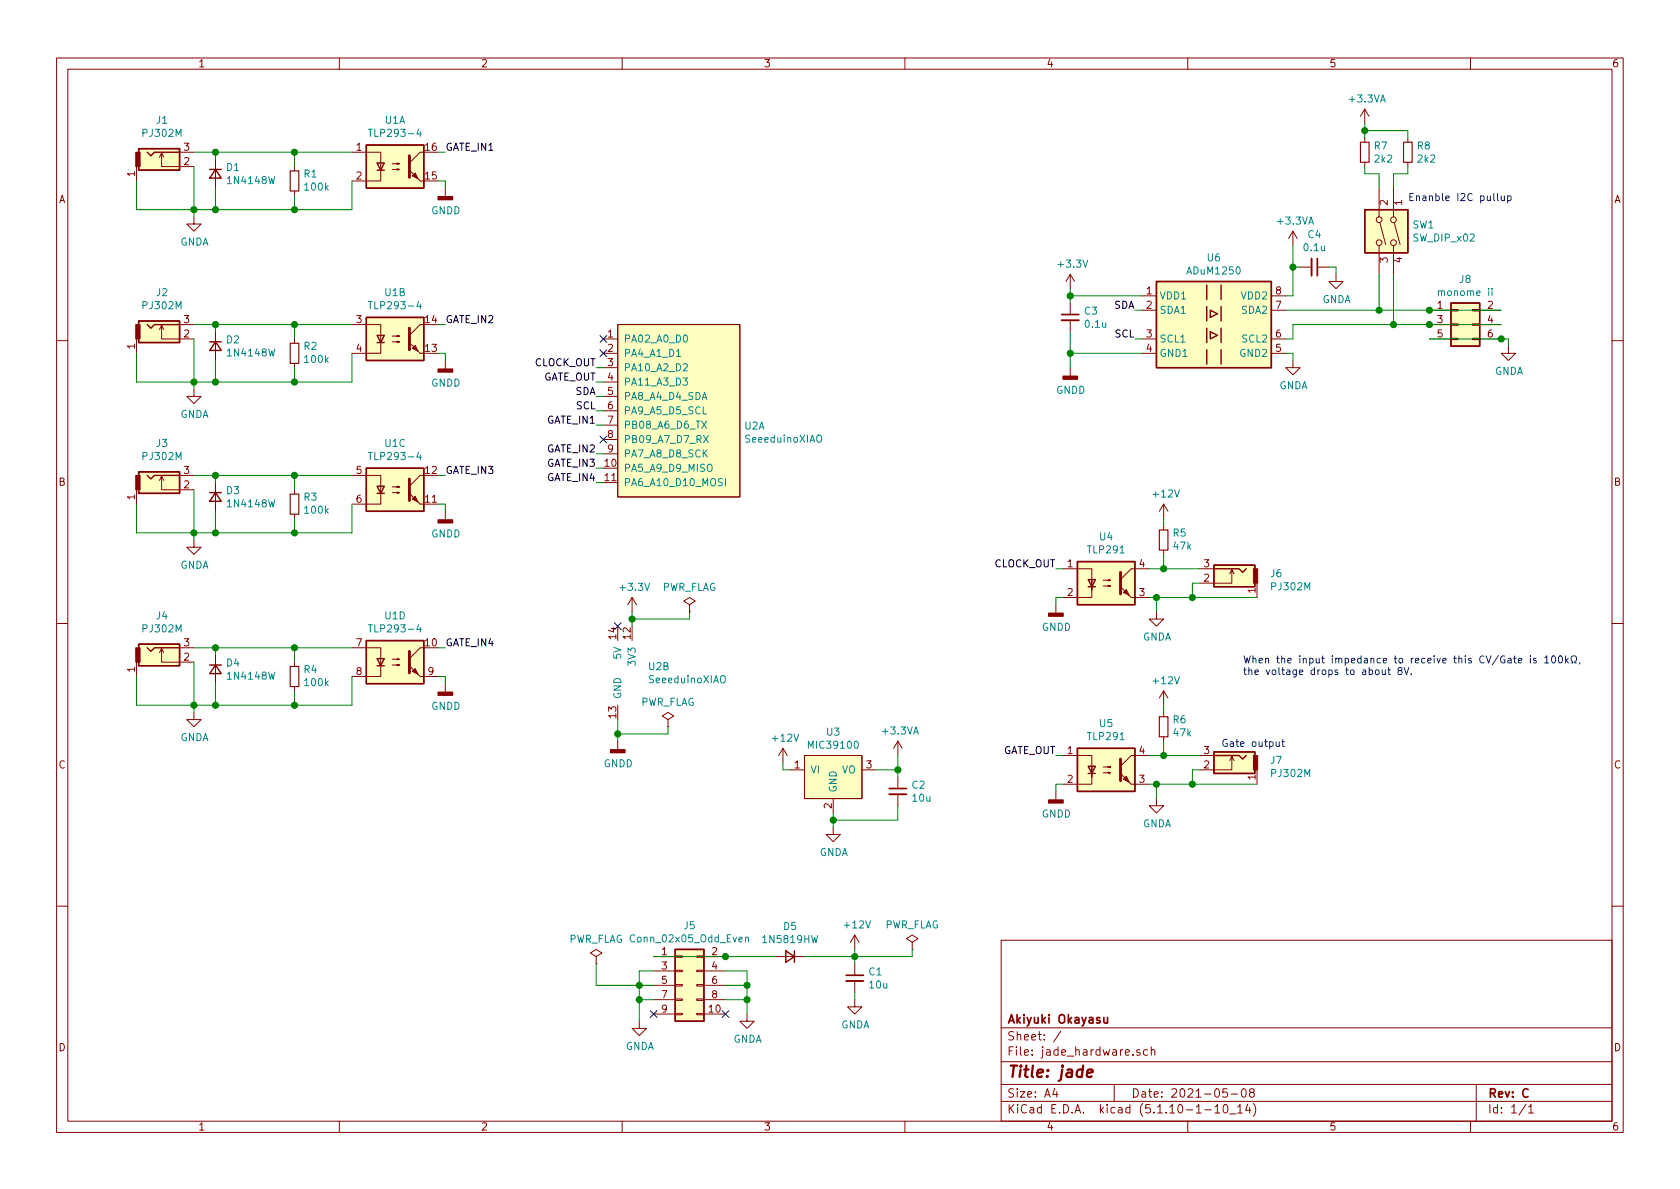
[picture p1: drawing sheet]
EESchema Schematic File Version 4
EELAYER 30 0
EELAYER END
$Descr A4 11693 8268
encoding utf-8
Sheet 1 1
Title "jade"
Date "2021-05-08"
Rev "C"
Comp "Akiyuki Okayasu"
Comment1 ""
Comment2 ""
Comment3 ""
Comment4 ""
$EndDescr
$Comp
L power:PWR_FLAG #FLG03
U 1 1
P 6350 6600
F 0 "#FLG03" H 6350 6675 50  0001 C CNN
F 1 "PWR_FLAG" H 6350 6773 50  0000 C CNN
F 2 "" H 6350 6600 50  0001 C CNN
F 3 "~" H 6350 6600 50  0001 C CNN
	1    6350 6600
	1    0    0    -1  
$EndComp
$Comp
L Device:C_Small C1
U 1 1
P 5950 6800
F 0 "C1" H 6042 6846 50  0000 L CNN
F 1 "10u" H 6042 6755 50  0000 L CNN
F 2 "Capacitor_SMD:C_0805_2012Metric_Pad1.18x1.45mm_HandSolder" H 5950 6800 50  0001 C CNN
F 3 "~" H 5950 6800 50  0001 C CNN
	1    5950 6800
	1    0    0    -1  
$EndComp
$Comp
L power:PWR_FLAG #FLG01
U 1 1
P 4150 6700
F 0 "#FLG01" H 4150 6775 50  0001 C CNN
F 1 "PWR_FLAG" H 4150 6873 50  0000 C CNN
F 2 "" H 4150 6700 50  0001 C CNN
F 3 "~" H 4150 6700 50  0001 C CNN
	1    4150 6700
	1    0    0    -1  
$EndComp
Text Label 4150 2550 2    50   ~ 0
CLOCK_OUT
Text Label 4150 2650 2    50   ~ 0
GATE_OUT
Text Label 7350 5250 2    50   ~ 0
GATE_OUT
NoConn ~ 5050 7050
NoConn ~ 4550 7050
Wire Wire Line
	5050 6950 5200 6950
Wire Wire Line
	5200 6950 5200 7050
Wire Wire Line
	5050 6850 5200 6850
Wire Wire Line
	5200 6850 5200 6950
Connection ~ 5200 6950
Wire Wire Line
	5050 6750 5200 6750
Wire Wire Line
	5200 6750 5200 6850
Connection ~ 5200 6850
Wire Wire Line
	4450 7100 4450 6950
Wire Wire Line
	4450 6950 4550 6950
Wire Wire Line
	4450 6850 4550 6850
Wire Wire Line
	4450 6850 4450 6950
Connection ~ 4450 6950
Wire Wire Line
	4550 6750 4450 6750
Wire Wire Line
	4450 6750 4450 6850
Connection ~ 4450 6850
$Comp
L Akiyuki_Connector:PJ302M J3
U 1 1
P 1150 3400
F 0 "J3" H 1128 3725 50  0000 C CNN
F 1 "PJ302M" H 1128 3634 50  0000 C CNN
F 2 "Akiyuki_Footprint:PJ302M" H 1400 3500 50  0001 C CNN
F 3 "~" H 1400 3500 50  0001 C CNN
	1    1150 3400
	1    0    0    -1  
$EndComp
$Comp
L Device:R_Small R3
U 1 1
P 2050 3500
AR Path="/604677FA" Ref="R3"  Part="1" 
AR Path="/6035BE97/604677FA" Ref="R?"  Part="1" 
F 0 "R3" H 1991 3454 50  0000 R CNN
F 1 "100k" H 1991 3545 50  0000 R CNN
F 2 "Resistor_SMD:R_0402_1005Metric_Pad0.72x0.64mm_HandSolder" H 2050 3500 50  0001 C CNN
F 3 "~" H 2050 3500 50  0001 C CNN
	1    2050 3500
	-1   0    0    1   
$EndComp
Wire Wire Line
	1350 3300 1500 3300
Text Label 4150 2850 2    50   ~ 0
SCL
Wire Wire Line
	4150 2550 4200 2550
Wire Wire Line
	4150 2650 4200 2650
Wire Wire Line
	4150 2850 4200 2850
Text Label 4150 2750 2    50   ~ 0
SDA
Wire Wire Line
	4150 2750 4200 2750
Text Label 7350 3950 2    50   ~ 0
CLOCK_OUT
Text Notes 8650 4700 0    50   ~ 0
When the input impedance to receive this CV/Gate is 100kΩ, \nthe voltage drops to about 8V.
$Comp
L Connector_Generic:Conn_02x05_Odd_Even J5
U 1 1
P 4750 6850
F 0 "J5" H 4800 7267 50  0000 C CNN
F 1 "Conn_02x05_Odd_Even" H 4800 7176 50  0000 C CNN
F 2 "Connector_PinHeader_2.54mm:PinHeader_2x05_P2.54mm_Horizontal" H 4750 6850 50  0001 C CNN
F 3 "~" H 4750 6850 50  0001 C CNN
	1    4750 6850
	1    0    0    -1  
$EndComp
Wire Wire Line
	4550 6650 5050 6650
$Comp
L Device:D_Small D5
U 1 1
P 5500 6650
F 0 "D5" H 5500 6443 50  0000 C CNN
F 1 "1N5819HW" H 5500 6534 50  0000 C CNN
F 2 "Diode_SMD:D_SOD-123" V 5500 6650 50  0001 C CNN
F 3 "~" V 5500 6650 50  0001 C CNN
	1    5500 6650
	-1   0    0    1   
$EndComp
Wire Wire Line
	5400 6650 5050 6650
Connection ~ 5050 6650
Wire Wire Line
	5950 6650 5950 6700
Wire Wire Line
	5950 6950 5950 6900
Wire Wire Line
	4150 6850 4450 6850
Wire Wire Line
	4150 6700 4150 6850
NoConn ~ 4300 4350
$Comp
L power:+12V #PWR015
U 1 1
P 5950 6600
F 0 "#PWR015" H 5950 6450 50  0001 C CNN
F 1 "+12V" H 5965 6773 50  0000 C CNN
F 2 "" H 5950 6600 50  0001 C CNN
F 3 "" H 5950 6600 50  0001 C CNN
	1    5950 6600
	1    0    0    -1  
$EndComp
Wire Wire Line
	5600 6650 5950 6650
Wire Wire Line
	5950 6600 5950 6650
Connection ~ 5950 6650
Wire Wire Line
	6350 6600 6350 6650
Wire Wire Line
	6350 6650 5950 6650
$Comp
L Akiyuki_Module:SeeeduinoXIAO_NonBottomPad U2
U 2 1
P 4350 4650
F 0 "U2" H 4508 4671 50  0000 L CNN
F 1 "SeeeduinoXIAO" H 4508 4580 50  0000 L CNN
F 2 "Akiyuki_Footprint:Seeeduino_XIAO_NonBottomPad" H 4450 3750 50  0001 C CNN
F 3 "" H 4400 5050 50  0001 C CNN
	2    4350 4650
	1    0    0    -1  
$EndComp
Text Label 4150 2950 2    50   ~ 0
GATE_IN1
Wire Wire Line
	4150 2950 4200 2950
Text Label 4150 3150 2    50   ~ 0
GATE_IN2
Wire Wire Line
	4150 3150 4200 3150
Text Label 4150 3250 2    50   ~ 0
GATE_IN3
Wire Wire Line
	4150 3250 4200 3250
Text Label 4150 3350 2    50   ~ 0
GATE_IN4
Wire Wire Line
	4150 3350 4200 3350
NoConn ~ 4200 3050
NoConn ~ 4200 2450
NoConn ~ 4200 2350
Text Label 3100 3300 0    50   ~ 0
GATE_IN3
$Comp
L Connector_Generic:Conn_02x03_Odd_Even J8
U 1 1
P 10150 2250
F 0 "J8" H 10200 2567 50  0000 C CNN
F 1 "monome ii" H 10200 2476 50  0000 C CNN
F 2 "Connector_PinHeader_2.54mm:PinHeader_2x03_P2.54mm_Horizontal" H 10150 2250 50  0001 C CNN
F 3 "~" H 10150 2250 50  0001 C CNN
	1    10150 2250
	1    0    0    -1  
$EndComp
Wire Wire Line
	9950 2150 10450 2150
Wire Wire Line
	9950 2250 10450 2250
Wire Wire Line
	9950 2350 10450 2350
Wire Wire Line
	10450 2350 10500 2350
Wire Wire Line
	10500 2350 10500 2400
Connection ~ 10450 2350
$Comp
L Device:D_Small D3
U 1 1
P 1500 3450
F 0 "D3" V 1454 3520 50  0000 L CNN
F 1 "1N4148W" V 1545 3520 50  0000 L CNN
F 2 "Diode_SMD:D_SOD-123" V 1500 3450 50  0001 C CNN
F 3 "~" V 1500 3450 50  0001 C CNN
	1    1500 3450
	0    1    1    0   
$EndComp
$Comp
L Akiyuki_Module:SeeeduinoXIAO_NonBottomPad U2
U 1 1
P 4650 2900
F 0 "U2" H 5178 2846 50  0000 L CNN
F 1 "SeeeduinoXIAO" H 5178 2755 50  0000 L CNN
F 2 "Akiyuki_Footprint:Seeeduino_XIAO_NonBottomPad" H 4750 2000 50  0001 C CNN
F 3 "" H 4700 3300 50  0001 C CNN
	1    4650 2900
	1    0    0    -1  
$EndComp
$Comp
L Isolator:TLP291 U5
U 1 1
P 7700 5350
F 0 "U5" H 7700 5675 50  0000 C CNN
F 1 "TLP291" H 7700 5584 50  0000 C CNN
F 2 "Package_SO:SOIC-4_4.55x2.6mm_P1.27mm" H 7500 5150 50  0001 L CIN
F 3 "https://toshiba.semicon-storage.com/info/docget.jsp?did=12884&prodName=TLP291" H 7700 5350 50  0001 L CNN
	1    7700 5350
	1    0    0    -1  
$EndComp
$Comp
L Isolator:TLP291-4 U1
U 3 1
P 2750 3400
F 0 "U1" H 2750 3725 50  0000 C CNN
F 1 "TLP293-4" H 2750 3634 50  0000 C CNN
F 2 "Package_SO:SOIC-16_4.55x10.3mm_P1.27mm" H 2550 3200 50  0001 L CIN
F 3 "https://toshiba.semicon-storage.com/info/docget.jsp?did=12858&prodName=TLP291-4" H 2750 3400 50  0001 L CNN
	3    2750 3400
	1    0    0    -1  
$EndComp
$Comp
L power:GNDA #PWR011
U 1 1
P 4450 7100
F 0 "#PWR011" H 4450 6850 50  0001 C CNN
F 1 "GNDA" H 4455 6927 50  0000 C CNN
F 2 "" H 4450 7100 50  0001 C CNN
F 3 "" H 4450 7100 50  0001 C CNN
	1    4450 7100
	1    0    0    -1  
$EndComp
$Comp
L power:GNDD #PWR09
U 1 1
P 4300 5150
F 0 "#PWR09" H 4300 4900 50  0001 C CNN
F 1 "GNDD" H 4304 4995 50  0000 C CNN
F 2 "" H 4300 5150 50  0001 C CNN
F 3 "" H 4300 5150 50  0001 C CNN
	1    4300 5150
	1    0    0    -1  
$EndComp
$Comp
L power:GNDA #PWR012
U 1 1
P 5200 7050
F 0 "#PWR012" H 5200 6800 50  0001 C CNN
F 1 "GNDA" H 5205 6877 50  0000 C CNN
F 2 "" H 5200 7050 50  0001 C CNN
F 3 "" H 5200 7050 50  0001 C CNN
	1    5200 7050
	1    0    0    -1  
$EndComp
$Comp
L power:GNDA #PWR016
U 1 1
P 5950 6950
F 0 "#PWR016" H 5950 6700 50  0001 C CNN
F 1 "GNDA" H 5955 6777 50  0000 C CNN
F 2 "" H 5950 6950 50  0001 C CNN
F 3 "" H 5950 6950 50  0001 C CNN
	1    5950 6950
	1    0    0    -1  
$EndComp
$Comp
L power:GNDA #PWR030
U 1 1
P 10500 2400
F 0 "#PWR030" H 10500 2150 50  0001 C CNN
F 1 "GNDA" H 10505 2227 50  0000 C CNN
F 2 "" H 10500 2400 50  0001 C CNN
F 3 "" H 10500 2400 50  0001 C CNN
	1    10500 2400
	1    0    0    -1  
$EndComp
$Comp
L power:GNDA #PWR03
U 1 1
P 1350 3750
F 0 "#PWR03" H 1350 3500 50  0001 C CNN
F 1 "GNDA" H 1355 3577 50  0000 C CNN
F 2 "" H 1350 3750 50  0001 C CNN
F 3 "" H 1350 3750 50  0001 C CNN
	1    1350 3750
	1    0    0    -1  
$EndComp
Wire Wire Line
	1350 3750 1350 3700
Connection ~ 1350 3700
Wire Wire Line
	1350 3400 1350 3700
Wire Wire Line
	950  3700 950  3500
Wire Wire Line
	950  3700 1350 3700
Wire Wire Line
	3100 3300 3050 3300
$Comp
L power:GNDD #PWR07
U 1 1
P 3100 3550
F 0 "#PWR07" H 3100 3300 50  0001 C CNN
F 1 "GNDD" H 3104 3395 50  0000 C CNN
F 2 "" H 3100 3550 50  0001 C CNN
F 3 "" H 3100 3550 50  0001 C CNN
	1    3100 3550
	1    0    0    -1  
$EndComp
Wire Wire Line
	3050 3500 3100 3500
Wire Wire Line
	3100 3500 3100 3550
Wire Wire Line
	1350 3700 1500 3700
Wire Wire Line
	1500 3550 1500 3700
Wire Wire Line
	1500 3300 1500 3350
Connection ~ 1500 3300
$Comp
L Akiyuki_Connector:PJ302M J4
U 1 1
P 1150 4600
F 0 "J4" H 1128 4925 50  0000 C CNN
F 1 "PJ302M" H 1128 4834 50  0000 C CNN
F 2 "Akiyuki_Footprint:PJ302M" H 1400 4700 50  0001 C CNN
F 3 "~" H 1400 4700 50  0001 C CNN
	1    1150 4600
	1    0    0    -1  
$EndComp
$Comp
L Device:R_Small R4
U 1 1
P 2050 4700
AR Path="/60C4CB24" Ref="R4"  Part="1" 
AR Path="/6035BE97/60C4CB24" Ref="R?"  Part="1" 
F 0 "R4" H 1991 4654 50  0000 R CNN
F 1 "100k" H 1991 4745 50  0000 R CNN
F 2 "Resistor_SMD:R_0402_1005Metric_Pad0.72x0.64mm_HandSolder" H 2050 4700 50  0001 C CNN
F 3 "~" H 2050 4700 50  0001 C CNN
	1    2050 4700
	-1   0    0    1   
$EndComp
Wire Wire Line
	1350 4500 1500 4500
Text Label 3100 4500 0    50   ~ 0
GATE_IN4
$Comp
L Device:D_Small D4
U 1 1
P 1500 4650
F 0 "D4" V 1454 4720 50  0000 L CNN
F 1 "1N4148W" V 1545 4720 50  0000 L CNN
F 2 "Diode_SMD:D_SOD-123" V 1500 4650 50  0001 C CNN
F 3 "~" V 1500 4650 50  0001 C CNN
	1    1500 4650
	0    1    1    0   
$EndComp
$Comp
L Isolator:TLP291-4 U1
U 4 1
P 2750 4600
F 0 "U1" H 2750 4925 50  0000 C CNN
F 1 "TLP293-4" H 2750 4834 50  0000 C CNN
F 2 "Package_SO:SOIC-16_4.55x10.3mm_P1.27mm" H 2550 4400 50  0001 L CIN
F 3 "https://toshiba.semicon-storage.com/info/docget.jsp?did=12858&prodName=TLP291-4" H 2750 4600 50  0001 L CNN
	4    2750 4600
	1    0    0    -1  
$EndComp
$Comp
L power:GNDA #PWR04
U 1 1
P 1350 4950
F 0 "#PWR04" H 1350 4700 50  0001 C CNN
F 1 "GNDA" H 1355 4777 50  0000 C CNN
F 2 "" H 1350 4950 50  0001 C CNN
F 3 "" H 1350 4950 50  0001 C CNN
	1    1350 4950
	1    0    0    -1  
$EndComp
Wire Wire Line
	1350 4950 1350 4900
Connection ~ 1350 4900
Wire Wire Line
	1350 4600 1350 4900
Wire Wire Line
	950  4900 950  4700
Wire Wire Line
	950  4900 1350 4900
Wire Wire Line
	3100 4500 3050 4500
$Comp
L power:GNDD #PWR08
U 1 1
P 3100 4750
F 0 "#PWR08" H 3100 4500 50  0001 C CNN
F 1 "GNDD" H 3104 4595 50  0000 C CNN
F 2 "" H 3100 4750 50  0001 C CNN
F 3 "" H 3100 4750 50  0001 C CNN
	1    3100 4750
	1    0    0    -1  
$EndComp
Wire Wire Line
	3050 4700 3100 4700
Wire Wire Line
	3100 4700 3100 4750
Wire Wire Line
	1350 4900 1500 4900
Wire Wire Line
	1500 4750 1500 4900
Connection ~ 1500 4900
Wire Wire Line
	1500 4500 1500 4550
Wire Wire Line
	2450 4700 2450 4900
$Comp
L Akiyuki_Connector:PJ302M J1
U 1 1
P 1150 1150
F 0 "J1" H 1128 1475 50  0000 C CNN
F 1 "PJ302M" H 1128 1384 50  0000 C CNN
F 2 "Akiyuki_Footprint:PJ302M" H 1400 1250 50  0001 C CNN
F 3 "~" H 1400 1250 50  0001 C CNN
	1    1150 1150
	1    0    0    -1  
$EndComp
$Comp
L Device:R_Small R1
U 1 1
P 2050 1250
AR Path="/60C6A6B6" Ref="R1"  Part="1" 
AR Path="/6035BE97/60C6A6B6" Ref="R?"  Part="1" 
F 0 "R1" H 1991 1204 50  0000 R CNN
F 1 "100k" H 1991 1295 50  0000 R CNN
F 2 "Resistor_SMD:R_0402_1005Metric_Pad0.72x0.64mm_HandSolder" H 2050 1250 50  0001 C CNN
F 3 "~" H 2050 1250 50  0001 C CNN
	1    2050 1250
	-1   0    0    1   
$EndComp
Wire Wire Line
	2050 1050 2050 1150
Wire Wire Line
	1350 1050 1500 1050
Text Label 3100 1050 0    50   ~ 0
GATE_IN1
$Comp
L Device:D_Small D1
U 1 1
P 1500 1200
F 0 "D1" V 1454 1270 50  0000 L CNN
F 1 "1N4148W" V 1545 1270 50  0000 L CNN
F 2 "Diode_SMD:D_SOD-123" V 1500 1200 50  0001 C CNN
F 3 "~" V 1500 1200 50  0001 C CNN
	1    1500 1200
	0    1    1    0   
$EndComp
$Comp
L Isolator:TLP291-4 U1
U 1 1
P 2750 1150
F 0 "U1" H 2750 1475 50  0000 C CNN
F 1 "TLP293-4" H 2750 1384 50  0000 C CNN
F 2 "Package_SO:SOIC-16_4.55x10.3mm_P1.27mm" H 2550 950 50  0001 L CIN
F 3 "https://toshiba.semicon-storage.com/info/docget.jsp?did=12858&prodName=TLP291-4" H 2750 1150 50  0001 L CNN
	1    2750 1150
	1    0    0    -1  
$EndComp
$Comp
L power:GNDA #PWR01
U 1 1
P 1350 1500
F 0 "#PWR01" H 1350 1250 50  0001 C CNN
F 1 "GNDA" H 1355 1327 50  0000 C CNN
F 2 "" H 1350 1500 50  0001 C CNN
F 3 "" H 1350 1500 50  0001 C CNN
	1    1350 1500
	1    0    0    -1  
$EndComp
Wire Wire Line
	1350 1500 1350 1450
Wire Wire Line
	2050 1350 2050 1450
Connection ~ 1350 1450
Wire Wire Line
	1350 1150 1350 1450
Wire Wire Line
	950  1450 950  1250
Wire Wire Line
	950  1450 1350 1450
Wire Wire Line
	3100 1050 3050 1050
$Comp
L power:GNDD #PWR05
U 1 1
P 3100 1300
F 0 "#PWR05" H 3100 1050 50  0001 C CNN
F 1 "GNDD" H 3104 1145 50  0000 C CNN
F 2 "" H 3100 1300 50  0001 C CNN
F 3 "" H 3100 1300 50  0001 C CNN
	1    3100 1300
	1    0    0    -1  
$EndComp
Wire Wire Line
	3050 1250 3100 1250
Wire Wire Line
	3100 1250 3100 1300
Wire Wire Line
	1350 1450 1500 1450
Wire Wire Line
	1500 1300 1500 1450
Wire Wire Line
	1500 1050 1500 1100
Wire Wire Line
	2450 1250 2450 1450
$Comp
L Akiyuki_Connector:PJ302M J2
U 1 1
P 1150 2350
F 0 "J2" H 1128 2675 50  0000 C CNN
F 1 "PJ302M" H 1128 2584 50  0000 C CNN
F 2 "Akiyuki_Footprint:PJ302M" H 1400 2450 50  0001 C CNN
F 3 "~" H 1400 2450 50  0001 C CNN
	1    1150 2350
	1    0    0    -1  
$EndComp
$Comp
L Device:R_Small R2
U 1 1
P 2050 2450
AR Path="/60C6A6F9" Ref="R2"  Part="1" 
AR Path="/6035BE97/60C6A6F9" Ref="R?"  Part="1" 
F 0 "R2" H 1991 2404 50  0000 R CNN
F 1 "100k" H 1991 2495 50  0000 R CNN
F 2 "Resistor_SMD:R_0402_1005Metric_Pad0.72x0.64mm_HandSolder" H 2050 2450 50  0001 C CNN
F 3 "~" H 2050 2450 50  0001 C CNN
	1    2050 2450
	-1   0    0    1   
$EndComp
Wire Wire Line
	1350 2250 1500 2250
Text Label 3100 2250 0    50   ~ 0
GATE_IN2
$Comp
L Device:D_Small D2
U 1 1
P 1500 2400
F 0 "D2" V 1454 2470 50  0000 L CNN
F 1 "1N4148W" V 1545 2470 50  0000 L CNN
F 2 "Diode_SMD:D_SOD-123" V 1500 2400 50  0001 C CNN
F 3 "~" V 1500 2400 50  0001 C CNN
	1    1500 2400
	0    1    1    0   
$EndComp
$Comp
L power:GNDA #PWR02
U 1 1
P 1350 2700
F 0 "#PWR02" H 1350 2450 50  0001 C CNN
F 1 "GNDA" H 1355 2527 50  0000 C CNN
F 2 "" H 1350 2700 50  0001 C CNN
F 3 "" H 1350 2700 50  0001 C CNN
	1    1350 2700
	1    0    0    -1  
$EndComp
Wire Wire Line
	1350 2700 1350 2650
Connection ~ 1350 2650
Wire Wire Line
	1350 2350 1350 2650
Wire Wire Line
	950  2650 950  2450
Wire Wire Line
	950  2650 1350 2650
Wire Wire Line
	3100 2250 3050 2250
Wire Wire Line
	1350 2650 1500 2650
Wire Wire Line
	1500 2500 1500 2650
Wire Wire Line
	1500 2250 1500 2300
Wire Wire Line
	2050 2350 2050 2250
Wire Wire Line
	2050 2250 1500 2250
Connection ~ 1500 2250
Wire Wire Line
	3100 2450 3100 2500
Wire Wire Line
	3050 2450 3100 2450
$Comp
L power:GNDD #PWR06
U 1 1
P 3100 2500
F 0 "#PWR06" H 3100 2250 50  0001 C CNN
F 1 "GNDD" H 3104 2345 50  0000 C CNN
F 2 "" H 3100 2500 50  0001 C CNN
F 3 "" H 3100 2500 50  0001 C CNN
	1    3100 2500
	1    0    0    -1  
$EndComp
$Comp
L Isolator:TLP291-4 U1
U 2 1
P 2750 2350
F 0 "U1" H 2750 2675 50  0000 C CNN
F 1 "TLP293-4" H 2750 2584 50  0000 C CNN
F 2 "Package_SO:SOIC-16_4.55x10.3mm_P1.27mm" H 2550 2150 50  0001 L CIN
F 3 "https://toshiba.semicon-storage.com/info/docget.jsp?did=12858&prodName=TLP291-4" H 2750 2350 50  0001 L CNN
	2    2750 2350
	1    0    0    -1  
$EndComp
Wire Wire Line
	2450 2250 2050 2250
Connection ~ 2050 2250
Wire Wire Line
	2450 2450 2450 2650
Wire Wire Line
	2450 2650 2050 2650
Connection ~ 1500 2650
Wire Wire Line
	2050 2550 2050 2650
Connection ~ 2050 2650
Wire Wire Line
	2050 2650 1500 2650
Wire Wire Line
	2050 3300 2050 3400
Wire Wire Line
	1500 3300 2050 3300
Wire Wire Line
	2450 3300 2050 3300
Connection ~ 2050 3300
Wire Wire Line
	2450 3500 2450 3700
Wire Wire Line
	2450 3700 2050 3700
Connection ~ 1500 3700
Wire Wire Line
	2050 3600 2050 3700
Connection ~ 2050 3700
Wire Wire Line
	2050 3700 1500 3700
Wire Wire Line
	1500 4900 2050 4900
Wire Wire Line
	2050 4500 2050 4600
Wire Wire Line
	2050 4800 2050 4900
Wire Wire Line
	2050 4500 1500 4500
Connection ~ 1500 4500
Wire Wire Line
	2450 4900 2050 4900
Connection ~ 2050 4900
Wire Wire Line
	2450 4500 2050 4500
Connection ~ 2050 4500
Wire Wire Line
	2450 1450 2050 1450
Wire Wire Line
	2450 1050 2050 1050
Wire Wire Line
	2050 1050 1500 1050
Connection ~ 2050 1050
Connection ~ 1500 1050
Wire Wire Line
	2050 1450 1500 1450
Connection ~ 2050 1450
Connection ~ 1500 1450
$Comp
L Akiyuki_IC:ADuM1250 U6
U 1 1
P 8450 2250
F 0 "U6" H 8450 2717 50  0000 C CNN
F 1 "ADuM1250" H 8450 2626 50  0000 C CNN
F 2 "Package_SO:SOIC-8_3.9x4.9mm_P1.27mm" H 8450 1850 50  0001 C CIN
F 3 "" H 8000 2650 50  0001 C CNN
	1    8450 2250
	1    0    0    -1  
$EndComp
$Comp
L power:GNDA #PWR023
U 1 1
P 8050 5550
F 0 "#PWR023" H 8050 5300 50  0001 C CNN
F 1 "GNDA" H 8055 5377 50  0000 C CNN
F 2 "" H 8050 5550 50  0001 C CNN
F 3 "" H 8050 5550 50  0001 C CNN
	1    8050 5550
	1    0    0    -1  
$EndComp
Wire Wire Line
	8000 5450 8050 5450
Wire Wire Line
	7350 5250 7400 5250
$Comp
L power:GNDD #PWR019
U 1 1
P 7350 5500
F 0 "#PWR019" H 7350 5250 50  0001 C CNN
F 1 "GNDD" H 7354 5345 50  0000 C CNN
F 2 "" H 7350 5500 50  0001 C CNN
F 3 "" H 7350 5500 50  0001 C CNN
	1    7350 5500
	1    0    0    -1  
$EndComp
Wire Wire Line
	7350 5500 7350 5450
Wire Wire Line
	7350 5450 7400 5450
$Comp
L Device:R_Small R6
U 1 1
P 8100 5050
F 0 "R6" H 8041 5004 50  0000 R CNN
F 1 "47k" H 8041 5095 50  0000 R CNN
F 2 "Resistor_SMD:R_0402_1005Metric_Pad0.72x0.64mm_HandSolder" H 8100 5050 50  0001 C CNN
F 3 "~" H 8100 5050 50  0001 C CNN
	1    8100 5050
	-1   0    0    1   
$EndComp
Wire Wire Line
	8100 5150 8100 5250
Wire Wire Line
	8100 5250 8000 5250
Wire Wire Line
	8100 5250 8350 5250
Connection ~ 8100 5250
$Comp
L power:+12V #PWR025
U 1 1
P 8100 4900
F 0 "#PWR025" H 8100 4750 50  0001 C CNN
F 1 "+12V" H 8115 5073 50  0000 C CNN
F 2 "" H 8100 4900 50  0001 C CNN
F 3 "" H 8100 4900 50  0001 C CNN
	1    8100 4900
	1    0    0    -1  
$EndComp
Wire Wire Line
	8100 4900 8100 4950
$Comp
L Akiyuki_Connector:PJ302M J7
U 1 1
P 8550 5350
F 0 "J7" H 8262 5418 50  0000 R CNN
F 1 "PJ302M" H 8262 5327 50  0000 R CNN
F 2 "Akiyuki_Footprint:PJ302M" H 8800 5450 50  0001 C CNN
F 3 "~" H 8800 5450 50  0001 C CNN
	1    8550 5350
	-1   0    0    -1  
$EndComp
Wire Wire Line
	8050 5450 8050 5550
Connection ~ 8050 5450
Wire Wire Line
	8300 5350 8350 5350
Connection ~ 8300 5450
Wire Wire Line
	8300 5450 8750 5450
Wire Wire Line
	8050 5450 8300 5450
Wire Wire Line
	8300 5450 8300 5350
$Comp
L Isolator:TLP291 U4
U 1 1
P 7700 4050
F 0 "U4" H 7700 4375 50  0000 C CNN
F 1 "TLP291" H 7700 4284 50  0000 C CNN
F 2 "Package_SO:SOIC-4_4.55x2.6mm_P1.27mm" H 7500 3850 50  0001 L CIN
F 3 "https://toshiba.semicon-storage.com/info/docget.jsp?did=12884&prodName=TLP291" H 7700 4050 50  0001 L CNN
	1    7700 4050
	1    0    0    -1  
$EndComp
$Comp
L power:GNDA #PWR022
U 1 1
P 8050 4250
F 0 "#PWR022" H 8050 4000 50  0001 C CNN
F 1 "GNDA" H 8055 4077 50  0000 C CNN
F 2 "" H 8050 4250 50  0001 C CNN
F 3 "" H 8050 4250 50  0001 C CNN
	1    8050 4250
	1    0    0    -1  
$EndComp
Wire Wire Line
	8000 4150 8050 4150
Wire Wire Line
	7350 3950 7400 3950
$Comp
L power:GNDD #PWR018
U 1 1
P 7350 4200
F 0 "#PWR018" H 7350 3950 50  0001 C CNN
F 1 "GNDD" H 7354 4045 50  0000 C CNN
F 2 "" H 7350 4200 50  0001 C CNN
F 3 "" H 7350 4200 50  0001 C CNN
	1    7350 4200
	1    0    0    -1  
$EndComp
Wire Wire Line
	7350 4200 7350 4150
Wire Wire Line
	7350 4150 7400 4150
$Comp
L Device:R_Small R5
U 1 1
P 8100 3750
F 0 "R5" H 8041 3704 50  0000 R CNN
F 1 "47k" H 8041 3795 50  0000 R CNN
F 2 "Resistor_SMD:R_0402_1005Metric_Pad0.72x0.64mm_HandSolder" H 8100 3750 50  0001 C CNN
F 3 "~" H 8100 3750 50  0001 C CNN
	1    8100 3750
	-1   0    0    1   
$EndComp
Wire Wire Line
	8100 3850 8100 3950
Wire Wire Line
	8100 3950 8000 3950
Wire Wire Line
	8100 3950 8350 3950
Connection ~ 8100 3950
$Comp
L power:+12V #PWR024
U 1 1
P 8100 3600
F 0 "#PWR024" H 8100 3450 50  0001 C CNN
F 1 "+12V" H 8115 3773 50  0000 C CNN
F 2 "" H 8100 3600 50  0001 C CNN
F 3 "" H 8100 3600 50  0001 C CNN
	1    8100 3600
	1    0    0    -1  
$EndComp
Wire Wire Line
	8100 3600 8100 3650
$Comp
L Akiyuki_Connector:PJ302M J6
U 1 1
P 8550 4050
F 0 "J6" H 8262 4118 50  0000 R CNN
F 1 "PJ302M" H 8262 4027 50  0000 R CNN
F 2 "Akiyuki_Footprint:PJ302M" H 8800 4150 50  0001 C CNN
F 3 "~" H 8800 4150 50  0001 C CNN
	1    8550 4050
	-1   0    0    -1  
$EndComp
Wire Wire Line
	8050 4150 8050 4250
Connection ~ 8050 4150
Wire Wire Line
	8300 4050 8350 4050
Connection ~ 8300 4150
Wire Wire Line
	8300 4150 8750 4150
Wire Wire Line
	8050 4150 8300 4150
Wire Wire Line
	8300 4150 8300 4050
Text Notes 8500 5200 0    50   ~ 0
Gate output
$Comp
L power:+3.3V #PWR010
U 1 1
P 4400 4250
F 0 "#PWR010" H 4400 4100 50  0001 C CNN
F 1 "+3.3V" H 4415 4423 50  0000 C CNN
F 2 "" H 4400 4250 50  0001 C CNN
F 3 "" H 4400 4250 50  0001 C CNN
	1    4400 4250
	1    0    0    -1  
$EndComp
Wire Wire Line
	4400 4250 4400 4300
$Comp
L power:PWR_FLAG #FLG02
U 1 1
P 4800 4250
F 0 "#FLG02" H 4800 4325 50  0001 C CNN
F 1 "PWR_FLAG" H 4800 4423 50  0000 C CNN
F 2 "" H 4800 4250 50  0001 C CNN
F 3 "~" H 4800 4250 50  0001 C CNN
	1    4800 4250
	1    0    0    -1  
$EndComp
Wire Wire Line
	4800 4250 4800 4300
Wire Wire Line
	4800 4300 4400 4300
Connection ~ 4400 4300
Wire Wire Line
	4400 4300 4400 4350
$Comp
L power:+3.3V #PWR020
U 1 1
P 7450 2000
F 0 "#PWR020" H 7450 1850 50  0001 C CNN
F 1 "+3.3V" H 7465 2173 50  0000 C CNN
F 2 "" H 7450 2000 50  0001 C CNN
F 3 "" H 7450 2000 50  0001 C CNN
	1    7450 2000
	1    0    0    -1  
$EndComp
$Comp
L Device:C_Small C3
U 1 1
P 7450 2200
F 0 "C3" H 7542 2246 50  0000 L CNN
F 1 "0.1u" H 7542 2155 50  0000 L CNN
F 2 "Capacitor_SMD:C_0402_1005Metric_Pad0.74x0.62mm_HandSolder" H 7450 2200 50  0001 C CNN
F 3 "~" H 7450 2200 50  0001 C CNN
	1    7450 2200
	1    0    0    -1  
$EndComp
Text Label 7900 2150 2    50   ~ 0
SDA
Wire Wire Line
	7900 2150 7950 2150
Text Label 7900 2350 2    50   ~ 0
SCL
Wire Wire Line
	7900 2350 7950 2350
$Comp
L power:GNDD #PWR021
U 1 1
P 7450 2550
F 0 "#PWR021" H 7450 2300 50  0001 C CNN
F 1 "GNDD" H 7454 2395 50  0000 C CNN
F 2 "" H 7450 2550 50  0001 C CNN
F 3 "" H 7450 2550 50  0001 C CNN
	1    7450 2550
	1    0    0    -1  
$EndComp
Wire Wire Line
	7450 2100 7450 2050
Wire Wire Line
	7450 2050 7950 2050
Wire Wire Line
	7450 2000 7450 2050
Connection ~ 7450 2050
Wire Wire Line
	7450 2300 7450 2450
Wire Wire Line
	7950 2450 7450 2450
Connection ~ 7450 2450
Wire Wire Line
	7450 2450 7450 2550
Wire Wire Line
	8950 2350 9000 2350
Wire Wire Line
	9000 2350 9000 2250
$Comp
L power:GNDA #PWR027
U 1 1
P 9000 2500
F 0 "#PWR027" H 9000 2250 50  0001 C CNN
F 1 "GNDA" H 9005 2327 50  0000 C CNN
F 2 "" H 9000 2500 50  0001 C CNN
F 3 "" H 9000 2500 50  0001 C CNN
	1    9000 2500
	1    0    0    -1  
$EndComp
$Comp
L power:+3.3VA #PWR026
U 1 1
P 9000 1700
F 0 "#PWR026" H 9000 1550 50  0001 C CNN
F 1 "+3.3VA" H 9015 1873 50  0000 C CNN
F 2 "" H 9000 1700 50  0001 C CNN
F 3 "" H 9000 1700 50  0001 C CNN
	1    9000 1700
	1    0    0    -1  
$EndComp
Wire Wire Line
	8950 2150 9600 2150
Connection ~ 9950 2150
Wire Wire Line
	9000 2250 9700 2250
Connection ~ 9950 2250
$Comp
L Device:C_Small C4
U 1 1
P 9150 1850
F 0 "C4" V 8921 1850 50  0000 C CNN
F 1 "0.1u" V 9012 1850 50  0000 C CNN
F 2 "Capacitor_SMD:C_0402_1005Metric_Pad0.74x0.62mm_HandSolder" H 9150 1850 50  0001 C CNN
F 3 "~" H 9150 1850 50  0001 C CNN
	1    9150 1850
	0    1    1    0   
$EndComp
Wire Wire Line
	9000 2500 9000 2450
Wire Wire Line
	9000 2450 8950 2450
$Comp
L power:GNDA #PWR028
U 1 1
P 9300 1900
F 0 "#PWR028" H 9300 1650 50  0001 C CNN
F 1 "GNDA" H 9305 1727 50  0000 C CNN
F 2 "" H 9300 1900 50  0001 C CNN
F 3 "" H 9300 1900 50  0001 C CNN
	1    9300 1900
	1    0    0    -1  
$EndComp
Wire Wire Line
	9300 1900 9300 1850
Wire Wire Line
	9300 1850 9250 1850
Wire Wire Line
	9000 2050 8950 2050
$Comp
L power:+3.3VA #PWR029
U 1 1
P 9500 850
F 0 "#PWR029" H 9500 700 50  0001 C CNN
F 1 "+3.3VA" H 9515 1023 50  0000 C CNN
F 2 "" H 9500 850 50  0001 C CNN
F 3 "" H 9500 850 50  0001 C CNN
	1    9500 850 
	1    0    0    -1  
$EndComp
$Comp
L Device:R_Small R7
U 1 1
P 9500 1050
F 0 "R7" H 9559 1096 50  0000 L CNN
F 1 "2k2" H 9559 1005 50  0000 L CNN
F 2 "Resistor_SMD:R_0402_1005Metric_Pad0.72x0.64mm_HandSolder" H 9500 1050 50  0001 C CNN
F 3 "~" H 9500 1050 50  0001 C CNN
	1    9500 1050
	1    0    0    -1  
$EndComp
$Comp
L Device:R_Small R8
U 1 1
P 9800 1050
F 0 "R8" H 9859 1096 50  0000 L CNN
F 1 "2k2" H 9859 1005 50  0000 L CNN
F 2 "Resistor_SMD:R_0402_1005Metric_Pad0.72x0.64mm_HandSolder" H 9800 1050 50  0001 C CNN
F 3 "~" H 9800 1050 50  0001 C CNN
	1    9800 1050
	1    0    0    -1  
$EndComp
Wire Wire Line
	9500 850  9500 900 
Wire Wire Line
	9500 900  9800 900 
Wire Wire Line
	9800 900  9800 950 
Connection ~ 9500 900 
Wire Wire Line
	9500 900  9500 950 
Wire Wire Line
	9000 1700 9000 1850
Wire Wire Line
	9050 1850 9000 1850
Connection ~ 9000 1850
Wire Wire Line
	9000 1850 9000 2050
$Comp
L Switch:SW_DIP_x02 SW1
U 1 1
P 9600 1600
F 0 "SW1" V 9554 1830 50  0000 L CNN
F 1 "SW_DIP_x02" V 9645 1830 50  0000 L CNN
F 2 "Akiyuki_Footprint:OTAX_KHS_2" H 9600 1600 50  0001 C CNN
F 3 "~" H 9600 1600 50  0001 C CNN
	1    9600 1600
	0    1    1    0   
$EndComp
Wire Wire Line
	9500 1150 9500 1200
Wire Wire Line
	9500 1200 9600 1200
Wire Wire Line
	9600 1200 9600 1300
Wire Wire Line
	9800 1150 9800 1200
Wire Wire Line
	9800 1200 9700 1200
Wire Wire Line
	9700 1200 9700 1300
Wire Wire Line
	9600 1900 9600 2150
Connection ~ 9600 2150
Wire Wire Line
	9600 2150 9950 2150
Wire Wire Line
	9700 1900 9700 2250
Connection ~ 9700 2250
Wire Wire Line
	9700 2250 9950 2250
Text Notes 9800 1400 0    50   ~ 0
Enanble I2C pullup
$Comp
L Akiyuki_IC:MIC39100 U3
U 1 1
P 5800 5350
F 0 "U3" H 5800 5615 50  0000 C CNN
F 1 "MIC39100" H 5800 5524 50  0000 C CNN
F 2 "Package_TO_SOT_SMD:SOT-223-3_TabPin2" H 5950 5500 50  0001 C CNN
F 3 "" H 5800 5350 50  0001 C CNN
	1    5800 5350
	1    0    0    -1  
$EndComp
$Comp
L power:+12V #PWR013
U 1 1
P 5450 5300
F 0 "#PWR013" H 5450 5150 50  0001 C CNN
F 1 "+12V" H 5465 5473 50  0000 C CNN
F 2 "" H 5450 5300 50  0001 C CNN
F 3 "" H 5450 5300 50  0001 C CNN
	1    5450 5300
	1    0    0    -1  
$EndComp
Wire Wire Line
	5450 5300 5450 5350
Wire Wire Line
	5450 5350 5500 5350
$Comp
L Device:C_Small C2
U 1 1
P 6250 5500
F 0 "C2" H 6342 5546 50  0000 L CNN
F 1 "10u" H 6342 5455 50  0000 L CNN
F 2 "Capacitor_SMD:C_0805_2012Metric_Pad1.18x1.45mm_HandSolder" H 6250 5500 50  0001 C CNN
F 3 "~" H 6250 5500 50  0001 C CNN
	1    6250 5500
	1    0    0    -1  
$EndComp
Wire Wire Line
	6100 5350 6250 5350
Wire Wire Line
	6250 5350 6250 5400
$Comp
L power:GNDA #PWR014
U 1 1
P 5800 5750
F 0 "#PWR014" H 5800 5500 50  0001 C CNN
F 1 "GNDA" H 5805 5577 50  0000 C CNN
F 2 "" H 5800 5750 50  0001 C CNN
F 3 "" H 5800 5750 50  0001 C CNN
	1    5800 5750
	1    0    0    -1  
$EndComp
$Comp
L power:+3.3VA #PWR017
U 1 1
P 6250 5250
F 0 "#PWR017" H 6250 5100 50  0001 C CNN
F 1 "+3.3VA" H 6265 5423 50  0000 C CNN
F 2 "" H 6250 5250 50  0001 C CNN
F 3 "" H 6250 5250 50  0001 C CNN
	1    6250 5250
	1    0    0    -1  
$EndComp
Wire Wire Line
	6250 5250 6250 5350
Connection ~ 6250 5350
Wire Wire Line
	5800 5650 5800 5700
Wire Wire Line
	5800 5700 6250 5700
Wire Wire Line
	6250 5600 6250 5700
Connection ~ 5800 5700
Wire Wire Line
	5800 5700 5800 5750
$Comp
L power:PWR_FLAG #FLG0101
U 1 1
P 4650 5050
F 0 "#FLG0101" H 4650 5125 50  0001 C CNN
F 1 "PWR_FLAG" H 4650 5223 50  0000 C CNN
F 2 "" H 4650 5050 50  0001 C CNN
F 3 "~" H 4650 5050 50  0001 C CNN
	1    4650 5050
	1    0    0    -1  
$EndComp
Wire Wire Line
	4300 5000 4300 5100
Wire Wire Line
	4650 5050 4650 5100
Wire Wire Line
	4650 5100 4300 5100
Connection ~ 4300 5100
Wire Wire Line
	4300 5100 4300 5150
$EndSCHEMATC
